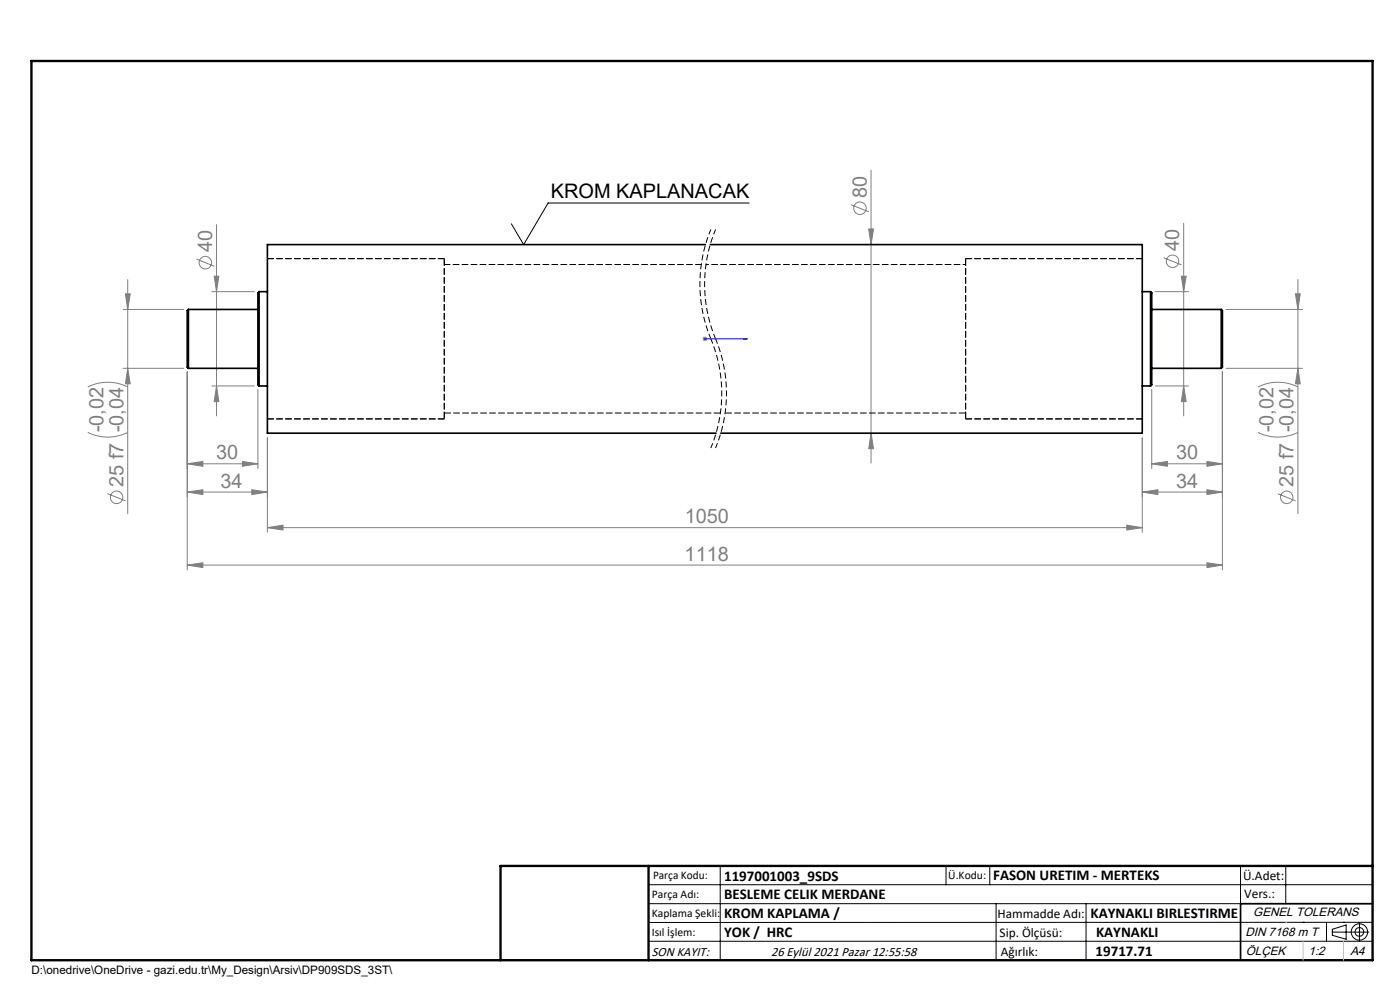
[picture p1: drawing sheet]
<svg xmlns="http://www.w3.org/2000/svg" width="297mm" height="210mm" viewBox="0 0 297 210" stroke-linecap="round" stroke-linejoin="round" font-family="sans-serif">
<g fill="none" stroke="#808080" stroke-width=".21">
<path d="M184.8 36.1v62.1M27.1 59.3v49.7M41.7 55l3.8 1.5M45.4 58.6h1l-.5 3.3zM45.9 47.7v40.5M180.5 43.4l3.8 1.5M184.3 48.6h1l-.5 3.3zM246.8 54.7l3.8 1.5M250.6 58.6h1l-.5 3.3zM251.1 47.4v40.8M275.3 59.3v49.7M26.1 78.1h12.9"/>
<path d="M26.1 65.6h12.9M26.6 62.3h1l-.5 3.3zM27.1 78.1l.5 3.3h-1zM39.7 78.9v42M44.9 61.9h9.1M149 71.9h1M149.2 71.5l.7 .7M149.5 71.4v1M149.9 71.5l-.7 .7M245.1 61.9h7M259.3 78.9v42M260.1 78.1h16.2"/>
<path d="M260.1 65.6h16.2M274.8 62.3h1l-.5 3.3zM275.3 78.1l.5 3.3h-1zM18.6 91.7a9.3 9.3 0 0 0 8.5 0M18.6 82.1a9.6 9.6 0 0 1 8.5 0M39.7 98.4l3.3-.5v1zM39.7 98.4h15M44.9 81.9h9.1M45.9 81.9l.5 3.3h-1zM51.4 97.9l3.3 .5-3.3 .5zM54.7 82.6v16.8M56.7 92.9v20"/>
<path d="M184.8 91.9l.5 3.3h-1zM242.3 92.9v20M244.3 98.4l3.3-.5v1zM244.3 82.6v16.8M244.3 98.4h15M245.1 81.9h7M251.1 81.9l.5 3.3h-1zM256 97.9l3.3 .5-3.3 .5zM266.9 91.7a9.3 9.3 0 0 0 8.4 0M266.9 82.1a9.6 9.6 0 0 1 8.4 0M22.8 104.7l3.8 1.5M39.7 119.9l3.3-.5v1z"/>
<path d="M39.7 119.9h219.6M39.7 104.4l3.3-.5v1zM39.7 104.4h17M53.4 103.9l3.3 .5-3.3 .5zM56.7 111.9l3.3-.5v1zM56.7 111.9h185.6M239 111.4l3.3 .5-3.3 .5zM242.3 104.4l3.3-.5v1zM242.3 104.4h17M256 103.9l3.3 .5-3.3 .5zM256 119.4l3.3 .5-3.3 .5zM271.1 104.7l3.7 1.5"/>
<circle cx="43.6" cy="55.7" r="1.32"/>
<circle cx="182.4" cy="44.2" r="1.32"/>
<circle cx="248.8" cy="55.4" r="1.32"/>
<circle cx="24.7" cy="105.5" r="1.32"/>
<circle cx="273" cy="105.5" r="1.32"/>
</g>
<path d="M150.8 48.7a30.1 30.1 0 0 0 0 23.2M151.8 48.7a30.1 30.1 0 0 0 0 23.2M150.8 71.9a30.1 30.1 0 0 1 0 23.1M151.8 71.9a30.1 30.1 0 0 1 0 23.1" fill="none" stroke="#000" stroke-width=".21" stroke-dasharray="1.3 .6" stroke-dashoffset=".2" stroke-linecap="butt"/>
<g fill="none" stroke="#000" stroke-width=".21">
<path d="M158.9 43.1h-42.6l-5.2 8.8-2.6-4.4M137.6 187.7h153.6M137.6 191.7h153.6M137.6 199.7h153.6M152.8 183.7v20M200.7 183.7v4M210 183.7v4M211.3 191.7v12M230.4 191.7v12M263.2 183.7v20M272.8 183.7v8M276.4 195.6h.1"/>
<path d="M281.4 195.6v4.1M282.6 197.7h7.8M282.6 197.1l3-.9v3l-3-.8zM285 195.6h.1M288.4 195.8v3.8M291.2 195.6l-153.6 .1"/>
<circle cx="288.4" cy="197.7" r="1.74"/>
<circle cx="288.4" cy="197.7" r=".93"/>
</g>
<path d="M149.3 71.9h.5zM149.5 71.9h.1M149.5 71.9h9M158.5 71.9h-.9h.9" fill="none" stroke="#00f" stroke-width=".21"/>
<path d="M106.2 203.7h185" fill="none" stroke="#000" stroke-width=".25"/>
<path d="M291.2 191.7h-28v12" fill="none" stroke="#000" stroke-width=".35"/>
<path d="M6.7 12.9h284.5v190.8h-284.5zM137.6 183.7v20M291.2 183.7h-185v20" fill="none" stroke="#000" stroke-width=".5"/>
<path d="M272.8 195.6h.1M276.4 199.7v4M285 199.7v4" fill="none" stroke="#c0c0c0" stroke-width=".21"/>
<path d="M157.6 71.9h.9zM149.3 71.9h.5z" fill="#00f"/>
<g fill="#808080">
<path d="M256 97.9l3.3 .5-3.3 .5zM244.3 98.4l3.3-.5v1zM256 103.9l3.3 .5-3.3 .5zM242.3 104.4l3.3-.5v1zM256 119.4l3.3 .5-3.3 .5zM39.7 119.9l3.3-.5v1z"/>
<path d="M56.7 111.9l3.3-.5v1zM239 111.4l3.3 .5-3.3 .5zM39.7 98.4l3.3-.5v1zM51.4 97.9l3.3 .5-3.3 .5zM39.7 104.4l3.3-.5v1zM53.4 103.9l3.3 .5-3.3 .5z"/>
<path d="M27.1 78.1l.5 3.3h-1zM26.6 62.3h1l-.5 3.3zM275.3 78.1l.5 3.3h-1zM274.8 62.3h1l-.5 3.3zM251.1 81.9l.5 3.3h-1zM250.6 58.6h1l-.5 3.3zM45.9 81.9l.5 3.3h-1zM45.4 58.6h1l-.5 3.3z"/>
<path d="M184.3 48.6h1l-.5 3.3zM184.8 91.9l.5 3.3h-1z"/>
</g>
<g fill="none" stroke="#000" stroke-width=".35">
<path d="M149.6 51.9h-92.9v40h95.2M150.7 51.9h91.6v40h-89.4M40 65.6v12.5M40 65.6a.86 .86 0 0 0-.3 1.1v10.4a.95 .95 0 0 0 .3 1M40 78.1h14.7M40 65.6h14.7M55 61.9v20M55 61.9a.95 .95 0 0 0-.3 1v17.9a.89 .89 0 0 0 .3 1.1M55 61.9h1.7M242.3 61.9h1.8M244.1 61.9v20M244.1 61.9a.95 .95 0 0 1 .2 1v17.9a.89 .89 0 0 1-.2 1.1"/>
<path d="M244.3 78.1h14.8M244.3 65.6h14.8M259.1 65.6v12.5M259.1 65.6a.86 .86 0 0 1 .2 1.1v10.4a.95 .95 0 0 1-.2 1M55 81.9h1.7M242.3 81.9h1.8"/>
</g>
<path d="M94.2 54.9v34M204.9 54.9v34M94.2 88.9v-34M204.9 88.9v-34" fill="none" stroke="#000" stroke-width=".21" stroke-dasharray="1.3 .6" stroke-dashoffset="-.2"/>
<path d="M94.2 54.9h-37.5M148.8 56.1h-54.6M242.4 54.9h-37.5M56.7 88.9h37.5M204.9 88.9h37.5" fill="none" stroke="#000" stroke-width=".21" stroke-dasharray="1.3 .6"/>
<path d="M94.2 87.6h58.6M153.8 87.6h51.1" fill="none" stroke="#000" stroke-width=".21" stroke-dasharray="1.3 .6" stroke-dashoffset="-.1"/>
<path d="M204.9 56.1h-55.1" fill="none" stroke="#000" stroke-width=".21" stroke-dasharray="1.3 .6" stroke-dashoffset=".7"/>
<g font-size="4.2" fill="#808080">
<text x="183.9" y="42" transform="rotate(-90 183.9 42)">80</text>
<text x="45" y="53.5" transform="rotate(-90 45 53.5)">40</text>
<text x="250.2" y="53.2" transform="rotate(-90 250.2 53.2)">40</text>
<text x="21.9" y="91.7" transform="rotate(-90 21.9 91.7)">-0,02</text>
<text x="270.2" y="91.7" transform="rotate(-90 270.2 91.7)">-0,02</text>
<text x="45.8" y="97.4">30</text>
<text x="249.5" y="97.4">30</text>
<text x="26.2" y="103.3" transform="rotate(-90 26.2 103.3)">25 f7 -0,04</text>
<text x="46.8" y="103.4">34</text>
<text x="249.5" y="103.4">34</text>
<text x="274.4" y="103.3" transform="rotate(-90 274.4 103.3)">25 f7 -0,04</text>
<text x="145.3" y="111">1050</text>
<text x="145.2" y="118.9">1118</text>
</g>
<text font-size="4.2" x="116.9" y="42.1">KROM KAPLANACAK</text>
<g font-size="3.2">
<text x="153.6" y="186.8">1197001003_9SDS</text>
<text x="153.6" y="190.8">BESLEME CELIK MERDANE</text>
<text x="210.7" y="186.6">FASON URETIM - MERTEKS</text>
<text x="153.6" y="194.8">KROM KAPLAMA /</text>
<text x="231.4" y="194.8">KAYNAKLI BIRLESTIRME</text>
<text x="153.6" y="198.8">YOK / HRC</text>
<text x="232.4" y="202.8">19717.71</text>
<text x="232.5" y="198.8">KAYNAKLI</text>
</g>
<g font-size="2.8">
<text x="263.7" y="186.7">Ü.Adet:</text>
<text x="263.9" y="190.5">Vers.:</text>
<text x="211.6" y="194.8">Hammadde Adı:</text>
<text x="138.3" y="202.8">SON KAYIT:</text>
<text x="163.6" y="202.8">26 Eylül 2021 Pazar 12:55:58</text>
<text x="212.1" y="198.7">Sip. Ölçüsü:</text>
<text x="212.3" y="202.7">Ağırlık:</text>
</g>
<g font-size="2.6">
<text x="265.9" y="194.4">GENEL TOLERANS</text>
<text x="264.2" y="198.5">DIN 7168 m T</text>
<text x="264.3" y="202.6">ÖLÇEK</text>
<text x="277.6" y="202.6">1:2</text>
<text x="286.5" y="202.6">A4</text>
</g>
<g font-size="2.5">
<text x="138.3" y="190.5">Parça Adı:</text>
<text x="138.5" y="186.5">Parça Kodu:</text>
<text x="201.2" y="186.5">Ü.Kodu:</text>
<text x="138.3" y="194.5">Kaplama Şekli:</text>
<text x="138.3" y="198.6">Isıl İşlem:</text>
<text x="6.7" y="206.7">D:\onedrive\OneDrive - gazi.edu.tr\My_Design\Arsiv\DP909SDS_3ST\</text>
</g>
</svg>
